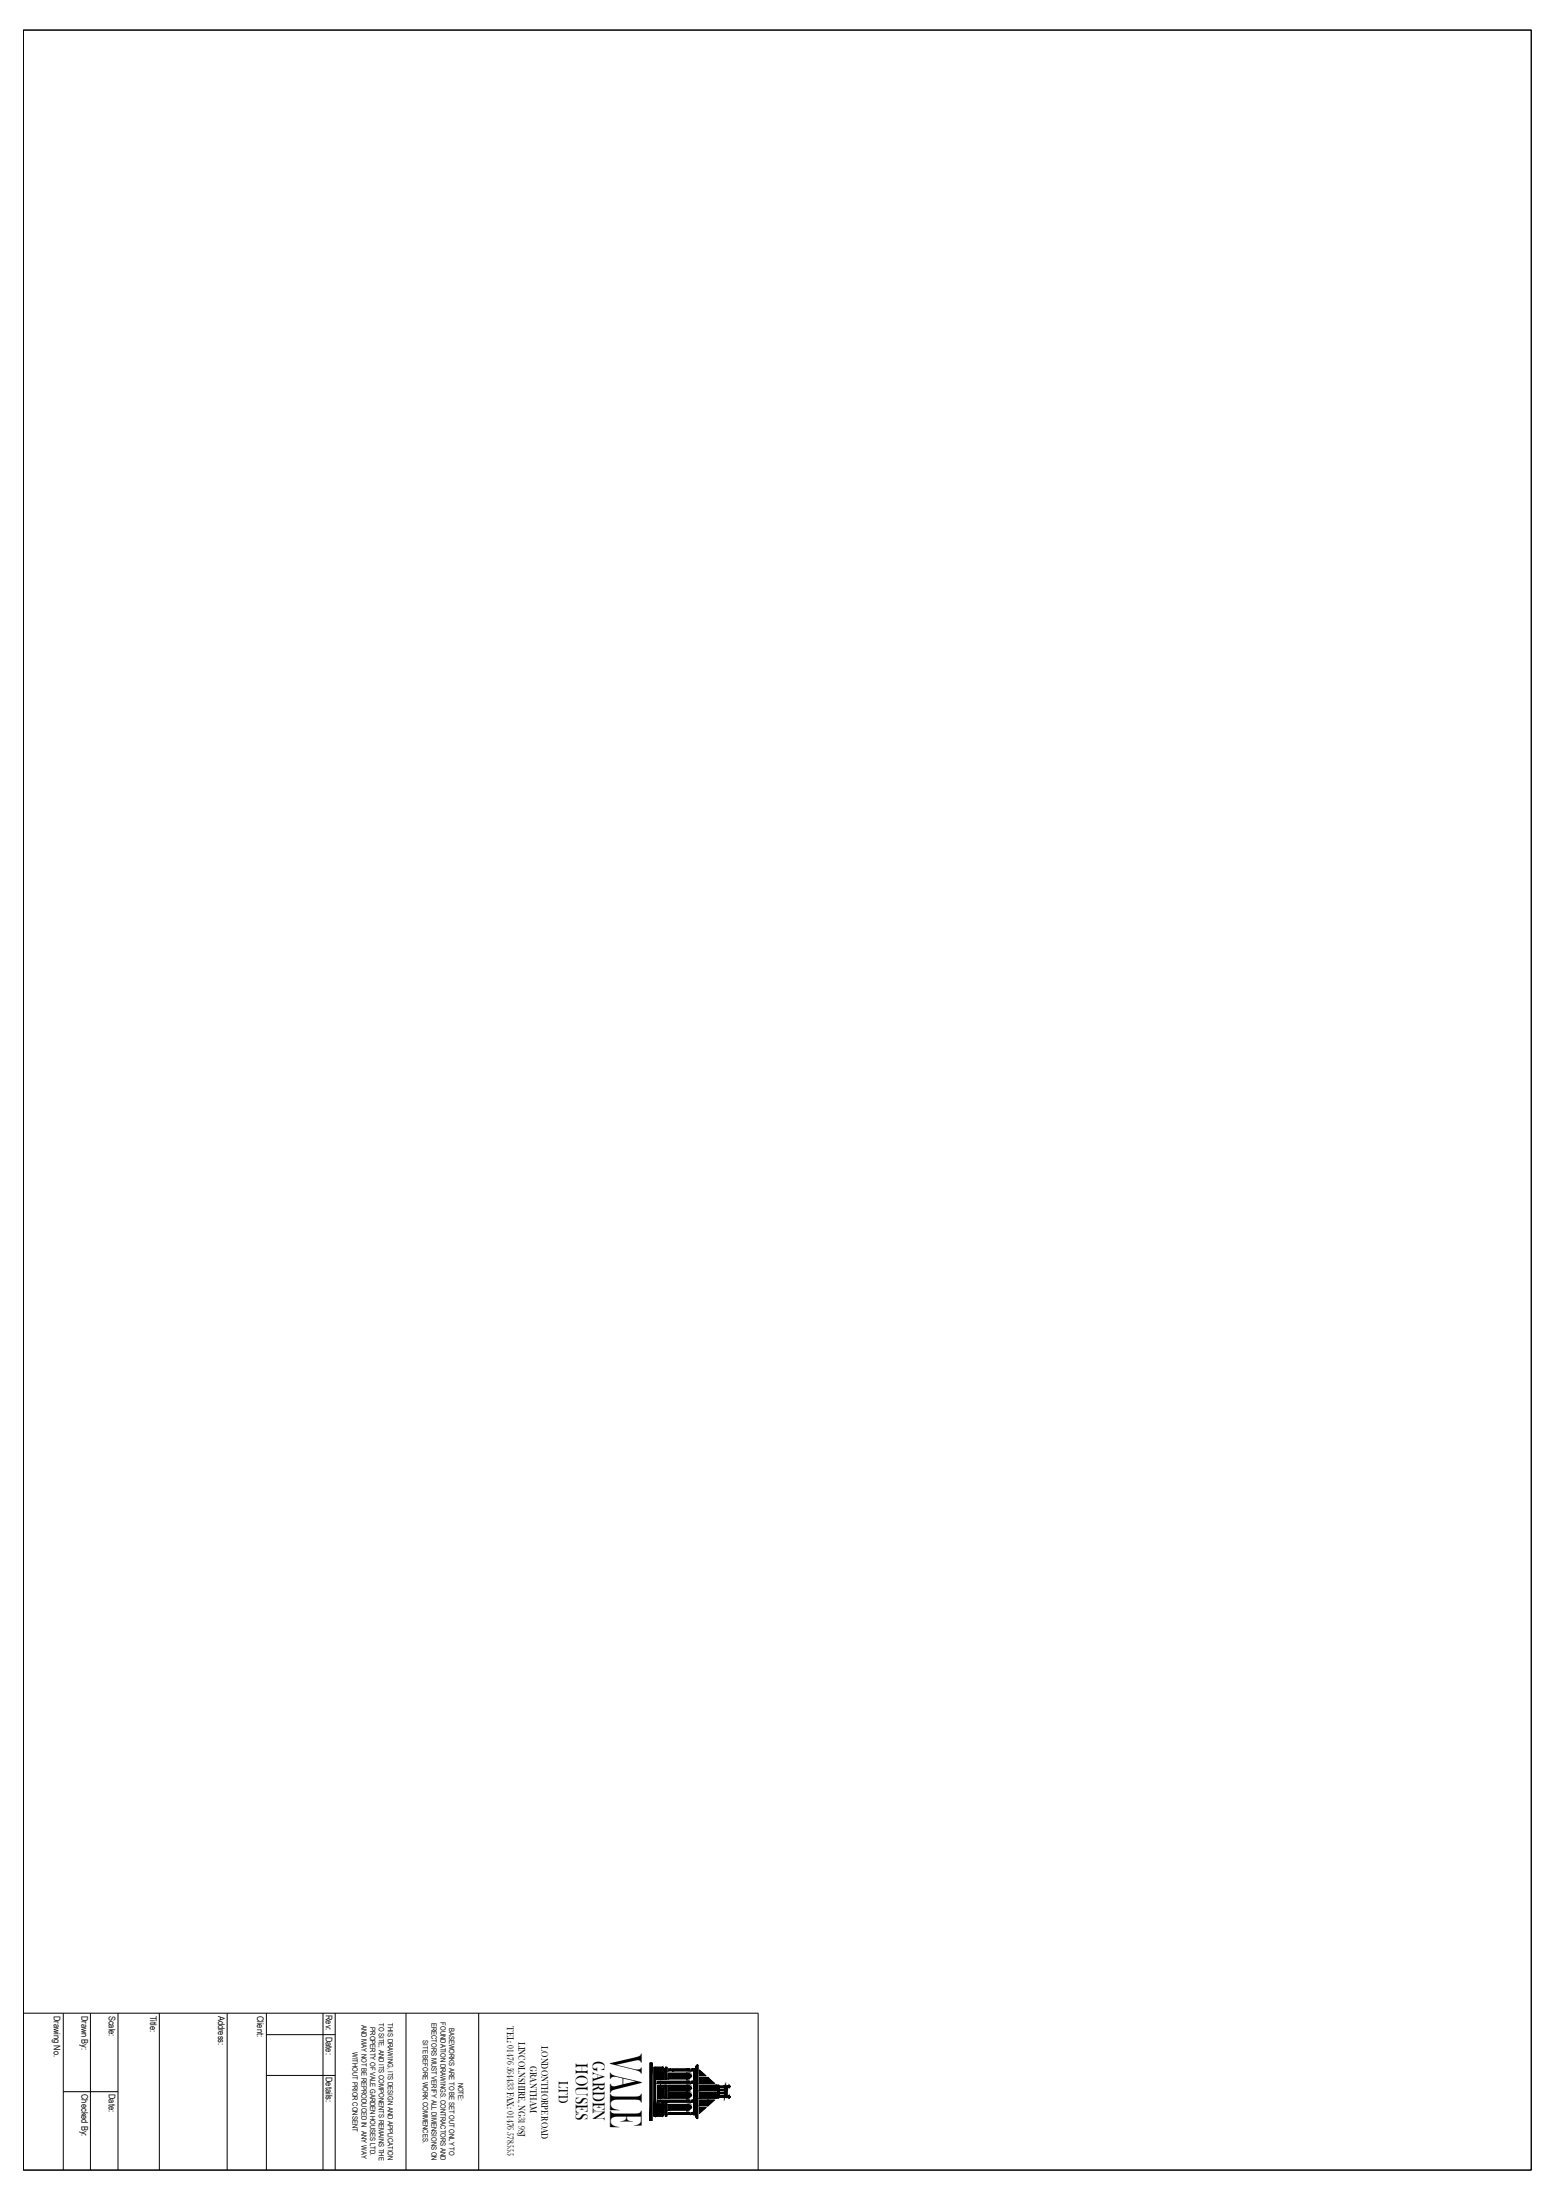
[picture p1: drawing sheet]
<svg xmlns="http://www.w3.org/2000/svg" width="594mm" height="841mm" viewBox="0 0 594 841" stroke-linecap="round" stroke-linejoin="round" font-family="sans-serif">
<!-- layer: 01 - Title Block -->
<g fill="none" stroke="#000" stroke-width=".38">
<path d="M8.9 11.5h576.1v818.1h-576.1zM8.9 769.6h280.7v60M24.2 769.6v60M34.5 769.6v60M45.1 769.6v60M60.9 769.6v60M86.8 769.6v60M101.8 769.6v60M101.8 777.8h26.3M123.4 769.6v60M128.1 769.6v60M155.1 769.6v60"/>
<path d="M182.9 769.6v60M24.2 799.6h20.9M101.8 793.4h26.3M248.3 788.6h.8v22h-.8zM249.8 790.3h3.4l.5 .5v4.2h-3.2v9.2h3.2v4.2l-.5 .6h-3.4zM251.1 795.6h1.2v.8h-1.2zM251.2 797.2h3.6v4.9h-3.6zM252.3 797.8h1.8v3.6h-1.8zM252.8 795.6h10.7v.8h-10.7zM252.8 798.3h.9v2.7h-.9zM254.2 790.3h.6v4.7h-.6zM255.3 792.6l7.1-.1 1.2 .5 .7 .6-1 .9-.9 .2h-7.1z"/>
<path d="M255.3 790.9h.8v.8h-.8zM256.6 790.9h6.9v.8h-6.9zM264 795.6h.6v.8h-.6zM264 790.9h.6v.8h-.6zM264.3 798.2l-1-.8-.9-.2h-7.1v2.1h7.1l1.2-.4 .7-.6M265 790.8h.4v17.7h-.4zM266.1 789.6l.5-.2v20.4l-.8-.5v-19.4l.3-.2M267.2 797.1h6.5v2.2h-6.5zM267.2 794.2h3.3l2.4 2.2h-5.7zM267.2 791.4l2.5 2.1h-2.5zM267.2 800h6.5v2.1h-6.5zM274.2 797.2h.4v.3h3.5v.3h-.3v3.6h.3v.4h-3.5v.3h-.4z"/>
<path d="M274.2 797.5v.3M274.7 798.1h2l.7 .4-.7 .3h-2zM274.7 799.2h2l.7 .4-.7 .4h-2zM251.1 802.9h1.2v.7h-1.2zM252.8 802.9h10.7v.7h-10.7zM254.2 804.2h.6v4.8h-.6zM255.3 807.6h.8v.7h-.8zM255.3 804.5h7.1l1.2 .4 .7 .7-.7 .6-1.2 .5-7.1-.1zM256.6 807.6h6.9v.7h-6.9zM262.4 802l1.2-.4 .7-.6-.7-.7-1.2-.4h-7.1v2.2h7.1M264 802.9h.6v.7h-.6zM264 807.6h.6v.7h-.6z"/>
<path d="M267.2 805.7h2.5l-2.5 2.2zM267.2 802.8h5.7l-2.4 2.2h-3.3zM274.2 801.4v.4M274.7 800.4h2l.7 .3-.7 .4h-2z"/>
<circle cx="278.6" cy="797.6" r=".28"/>
<circle cx="278.6" cy="801.6" r=".28"/>
</g>
<g fill="#000" stroke="#000" stroke-width=".38">
<path d="M263.9 793.3l.3 .4-.3 .3zM263.9 797.9l.3 .4-.3 .3zM267.2 791.4l2.5 2.1h-2.5zM270.5 794.2l2.4 2.2h-2.4zM263.9 805.3l.3 .3-.3 .3zM263.9 800.6l.3 .4-.3 .3zM267.2 805.7h2.5l-2.5 2.2zM270.5 802.8h2.4l-2.4 2.2z"/>
<path d="M251.1 796.4h1.2v-.8zM251.1 795.6h1.2l-1.2 .8z"/>
<path d="M253.2 790.3l-2.7 4.7h2.7zM250.5 790.3h2.7l-2.7 4.7z"/>
<path d="M253.7 790.8l-.5 4.2h.5zM253.2 790.3l.5 .5-.5 4.2z"/>
<path d="M252.3 797.8h1.8v-.6zM252.3 797.2h1.8l-1.8 .6z"/>
<path d="M254.8 790.3l-.6 4.7h.6zM254.2 790.3h.6l-.6 4.7z"/>
<path d="M255.3 791.7h.8v-.8zM255.3 790.9h.8l-.8 .8z"/>
<path d="M255.3 794.7h7.1v-2.1zM255.3 792.6h7.1l-7.1 2.1z"/>
<path d="M255.3 799.3h7.1v-2.1zM255.3 797.2h7.1l-7.1 2.1z"/>
<path d="M262.8 792.7l-.4 2 .4-.1zM262.4 792.6l.4 .1-.4 2z"/>
<path d="M262.8 797.2l-.4 2.1 .4-.1zM262.4 797.2h.4l-.4 2.1z"/>
<path d="M263.2 792.8l-.4 1.8 .4-.1zM262.8 792.7l.4 .1-.4 1.8z"/>
<path d="M263.2 797.4l-.4 1.8 .4-.1zM262.8 797.2l.4 .2-.4 1.8z"/>
<path d="M252.8 796.4h10.7v-.8zM252.8 795.6h10.7l-10.7 .8z"/>
<path d="M256.6 791.7h6.9v-.8zM256.6 790.9h6.9l-6.9 .8z"/>
<path d="M263.6 793.1l-.4 1.4 .4-.3zM263.2 792.8l.4 .3-.4 1.4z"/>
<path d="M263.6 797.6l-.4 1.5 .4-.2zM263.2 797.4l.4 .2-.4 1.5z"/>
<path d="M263.9 793.3l-.3 .9 .3-.2zM263.6 793.1l.3 .2-.3 .9z"/>
<path d="M263.9 797.9l-.3 1 .3-.3zM263.6 797.6l.3 .3-.3 1z"/>
<path d="M264.6 790.9l-.6 .8h.6zM264 790.9h.6l-.6 .8z"/>
<path d="M264.6 795.6l-.6 .8h.6zM264 795.6h.6l-.6 .8z"/>
<path d="M267.2 796.4h3.3v-2.2zM267.2 794.2h3.3l-3.3 2.2z"/>
<path d="M267.2 799.3h6.5v-2.2zM267.2 797.1h6.5l-6.5 2.2z"/>
<path d="M274.7 799.2h2v-.4zM274.7 798.8h2l-2 .4z"/>
<path d="M274.7 798.1h2v-.6zM274.7 797.5h2l-2 .6z"/>
<path d="M276.9 798.8v.5zM276.7 798.8v.4z"/>
<path d="M276.9 797.5v.6zM276.7 797.5v.6z"/>
<path d="M277.1 798.7v.7zM276.9 798.8v.5z"/>
<path d="M277.1 797.5v.7zM276.9 797.5v.6z"/>
<path d="M277.2 798.6v.9zM277.1 798.7v.7z"/>
<path d="M277.2 797.5v.9zM277.1 797.5v.7z"/>
<path d="M277.4 798.5v1.1zM277.4 798.5l-.2 1z"/>
<path d="M277.4 797.5v1zM277.2 797.5v.9z"/>
<path d="M278.1 797.5l-.3 .3h.3zM277.8 797.5h.3l-.3 .3z"/>
<path d="M278.3 797.5v.3zM278.3 797.5v.2z"/>
<path d="M278.3 797.5v.3zM278.3 797.5v.3z"/>
<path d="M278.4 797.4v.4zM278.3 797.5v.3z"/>
<path d="M278.4 797.4v.5zM278.4 797.4v.4z"/>
<path d="M278.5 797.4v.5zM278.4 797.4v.5z"/>
<path d="M278.5 797.3v.6zM278.5 797.3v.6z"/>
<path d="M278.6 797.3l-.1 .6zM278.5 797.3v.6z"/>
<path d="M278.6 797.3v.6zM278.6 797.3v.6z"/>
<path d="M278.7 797.4l-.1 .5zM278.6 797.3v.6z"/>
<path d="M278.7 797.4v.5zM278.7 797.4v.5z"/>
<path d="M278.8 797.4l-.1 .5zM278.7 797.4v.5z"/>
<path d="M278.8 797.5v.3zM278.8 797.4v.4z"/>
<path d="M278.8 797.5v.3zM278.8 797.5v.3z"/>
<path d="M278.8 797.5v.3zM278.8 797.5v.3z"/>
<path d="M249.1 788.6l-.8 22h.8zM248.3 788.6h.8l-.8 22z"/>
<path d="M250.5 790.3l-.7 18.7h.7zM249.8 790.3h.7l-.7 18.7z"/>
<path d="M251.1 803.6h1.2v-.7zM251.1 802.9h1.2l-1.2 .7z"/>
<path d="M252.3 797.2l-1.1 4.9h1.1zM251.2 797.2h1.1l-1.1 4.9z"/>
<path d="M253.2 804.2l-2.7 4.8h2.7zM250.5 804.2h2.7l-2.7 4.8z"/>
<path d="M253.7 798.3l-.9 2.7h.9zM252.8 798.3h.9l-.9 2.7z"/>
<path d="M253.7 804.2l-.5 4.8 .5-.6zM253.2 804.2h.5l-.5 4.8z"/>
<path d="M252.3 802.1h1.8v-.7zM252.3 801.4h1.8l-1.8 .7z"/>
<path d="M254.8 804.2l-.6 4.8h.6zM254.2 804.2h.6l-.6 4.8z"/>
<path d="M254.8 797.2l-.7 4.9h.7zM254.1 797.2h.7l-.7 4.9z"/>
<path d="M255.3 808.3h.8v-.7zM255.3 807.6h.8l-.8 .7z"/>
<path d="M255.3 806.6h7.1v-2.1zM255.3 804.5h7.1l-7.1 2.1z"/>
<path d="M255.3 802.1h7.1v-2.2zM255.3 799.9h7.1l-7.1 2.2z"/>
<path d="M262.8 804.6l-.4 2h.4zM262.4 804.5l.4 .1-.4 2z"/>
<path d="M262.8 800l-.4 2.1 .4-.2zM262.4 799.9l.4 .1-.4 2.1z"/>
<path d="M263.2 804.7l-.4 1.9 .4-.2zM262.8 804.6l.4 .1-.4 1.9z"/>
<path d="M263.2 800.1l-.4 1.8 .4-.1zM262.8 800l.4 .1-.4 1.8z"/>
<path d="M256.6 808.3h6.9v-.7zM256.6 807.6h6.9l-6.9 .7z"/>
<path d="M252.8 803.6h10.7v-.7zM252.8 802.9h10.7l-10.7 .7z"/>
<path d="M263.6 805l-.4 1.4 .4-.2zM263.2 804.7l.4 .3-.4 1.4z"/>
<path d="M263.6 800.4l-.4 1.4 .4-.2zM263.2 800.1l.4 .3-.4 1.4z"/>
<path d="M263.9 805.3l-.3 .9 .3-.3zM263.6 805l.3 .3-.3 .9z"/>
<path d="M263.9 800.6l-.3 1 .3-.3zM263.6 800.4l.3 .2-.3 1z"/>
<path d="M264.6 807.6l-.6 .7h.6zM264 807.6h.6l-.6 .7z"/>
<path d="M264.6 802.9l-.6 .7h.6zM264 802.9h.6l-.6 .7z"/>
<path d="M265.4 790.8l-.4 17.7h.4zM265 790.8h.4l-.4 17.7z"/>
<path d="M266.1 789.9l-.3 19.4h.3zM265.8 789.9h.3l-.3 19.4z"/>
<path d="M266.1 789.7v19.9zM266.1 789.7v19.9z"/>
<path d="M266.2 789.7l-.1 19.9zM266.1 789.7v19.9z"/>
<path d="M266.2 789.6v20zM266.2 789.6v20z"/>
<path d="M266.3 789.6v20.1zM266.3 789.6l-.1 20z"/>
<path d="M266.3 789.5v20.2zM266.3 789.5v20.2z"/>
<path d="M266.4 789.4v20.4zM266.4 789.4v20.4z"/>
<path d="M266.4 789.5v20.3zM266.4 789.5v20.2z"/>
<path d="M266.4 789.5v20.2zM266.4 789.5l-.1 20.2z"/>
<path d="M266.6 789.4l-.2 20.4h.2zM266.4 789.4h.2l-.2 20.4z"/>
<path d="M267.2 805h3.3v-2.2zM267.2 802.8h3.3l-3.3 2.2z"/>
<path d="M267.2 802.1h6.5v-2.1zM267.2 800h6.5l-6.5 2.1z"/>
<path d="M274.6 797.2l-.4 4.9h.4zM274.2 797.2h.4l-.4 4.9z"/>
<path d="M274.7 797.5l-.1 4.3zM274.6 797.5v4.3z"/>
<path d="M274.7 801.8h2v-.7zM274.7 801.1h2l-2 .7z"/>
<path d="M274.7 800.4h2v-.4zM274.7 800h2l-2 .4z"/>
<path d="M276.9 799.9v.6zM276.7 800v.4z"/>
<path d="M276.9 801.1l-.2 .7zM276.7 801.1v.7z"/>
<path d="M277.1 801l-.2 .8zM276.9 801.1v.7z"/>
<path d="M277.1 799.8v.7zM276.9 799.9v.6z"/>
<path d="M277.2 800.9l-.1 .9zM277.1 801l.1-.1-.1 .9z"/>
<path d="M277.2 799.7v.9zM277.1 799.8v.7z"/>
<path d="M277.4 800.8l-.2 1zM277.4 800.8l-.2 1z"/>
<path d="M277.4 799.6v1.2zM277.4 799.6l-.2 1z"/>
<path d="M277.8 797.5l-.4 4.3h.4zM277.4 797.5h.4l-.4 4.3z"/>
<path d="M278.1 801.4l-.3 .4h.3zM277.8 801.4h.3l-.3 .4z"/>
<path d="M278.3 801.5v.2zM278.3 801.5v.2z"/>
<path d="M278.3 801.4v.4zM278.3 801.4v.3z"/>
<path d="M278.4 801.4v.4zM278.3 801.4v.4z"/>
<path d="M278.4 801.4v.5zM278.4 801.4v.4z"/>
<path d="M278.5 801.3l-.1 .6zM278.5 801.3l-.1 .6z"/>
<path d="M278.5 801.3v.6zM278.5 801.3v.6z"/>
<path d="M278.6 801.3v.6zM278.5 801.3v.6z"/>
<path d="M278.6 801.3v.6zM278.6 801.3v.6z"/>
<path d="M278.7 801.3l-.1 .6zM278.6 801.3v.6z"/>
<path d="M278.7 801.4v.5zM278.7 801.3v.6z"/>
<path d="M278.8 801.4l-.1 .5zM278.7 801.4v.5z"/>
<path d="M278.8 801.4v.4zM278.8 801.4v.4z"/>
<path d="M278.8 801.5v.2zM278.8 801.5v.2z"/>
<path d="M278.8 801.5v.3zM278.8 801.4v.4z"/>
</g>
<text font-size="18" x="233.1" y="785.2" transform="rotate(90 233.1 785.2)">VALE</text>
<g font-size="6.8">
<text x="220" y="788.7" transform="rotate(90 220 788.7)">HOUSES</text>
<text x="226.5" y="787.9" transform="rotate(90 226.5 787.9)">GARDEN</text>
</g>
<text font-size="5.3" x="213.4" y="795.3" transform="rotate(90 213.4 795.3)">LTD</text>
<g font-size="3.8">
<text x="193.7" y="774.6" transform="rotate(90 193.7 774.6)">TEL: 01476 564433 FAX: 01476 578555</text>
<text x="198.1" y="780.6" transform="rotate(90 198.1 780.6)">LINCOLNSHIRE, NG31 9SJ</text>
<text x="206.9" y="782.3" transform="rotate(90 206.9 782.3)">LONDONTHORPE ROAD</text>
<text x="202.5" y="790" transform="rotate(90 202.5 790)">GRANTHAM</text>
</g>
<g font-size="3.5">
<text x="20.6" y="770.5" transform="rotate(90 20.6 770.5)">Drawing No.</text>
<text x="31.1" y="770.5" transform="rotate(90 31.1 770.5)">Drawn By:</text>
<text x="41.6" y="770.5" transform="rotate(90 41.6 770.5)">Scale:</text>
<text x="57.4" y="770.5" transform="rotate(90 57.4 770.5)">Title:</text>
<text x="83.3" y="770.5" transform="rotate(90 83.3 770.5)">Address:</text>
<text x="98.3" y="770.5" transform="rotate(90 98.3 770.5)">Client:</text>
<text x="124.5" y="770.3" transform="rotate(90 124.5 770.3)">Rev:</text>
<text x="124.5" y="778.6" transform="rotate(90 124.5 778.6)">Date:</text>
<text x="124.5" y="794" transform="rotate(90 124.5 794)">Details:</text>
<text x="31.1" y="800.5" transform="rotate(90 31.1 800.5)">Checked By:</text>
<text x="41.6" y="800.5" transform="rotate(90 41.6 800.5)">Date:</text>
</g>
<g font-size="2.8">
<text x="138" y="774" transform="rotate(90 138 774)">AND MAY NOT BE REPRODUCED IN ANY WAY</text>
<text x="144.8" y="773.4" transform="rotate(90 144.8 773.4)">TO SITE, AND ITS COMPONENTS REMAINS THE</text>
<text x="148.2" y="773.5" transform="rotate(90 148.2 773.5)">THIS DRAWING, ITS DESIGN AND APPLICATION</text>
<text x="164.9" y="773.3" transform="rotate(90 164.9 773.3)">ERECTORS MUST VERIFY ALL DIMENSIONS ON</text>
<text x="168.3" y="773.2" transform="rotate(90 168.3 773.2)">FOUNDATION DRAWINGS. CONTRACTORS AND</text>
<text x="141.4" y="775" transform="rotate(90 141.4 775)">PROPERTY OF VALE GARDEN HOUSES LTD.</text>
<text x="161.5" y="780" transform="rotate(90 161.5 780)">SITE BEFORE WORK COMMENCES.</text>
<text x="171.6" y="775.2" transform="rotate(90 171.6 775.2)">BASEWORKS ARE TO BE SET OUT ONLY TO</text>
<text x="134.7" y="784.4" transform="rotate(90 134.7 784.4)">WITHOUT PRIOR CONSENT</text>
<text x="175" y="796.1" transform="rotate(90 175 796.1)">NOTE:</text>
</g>
</svg>
